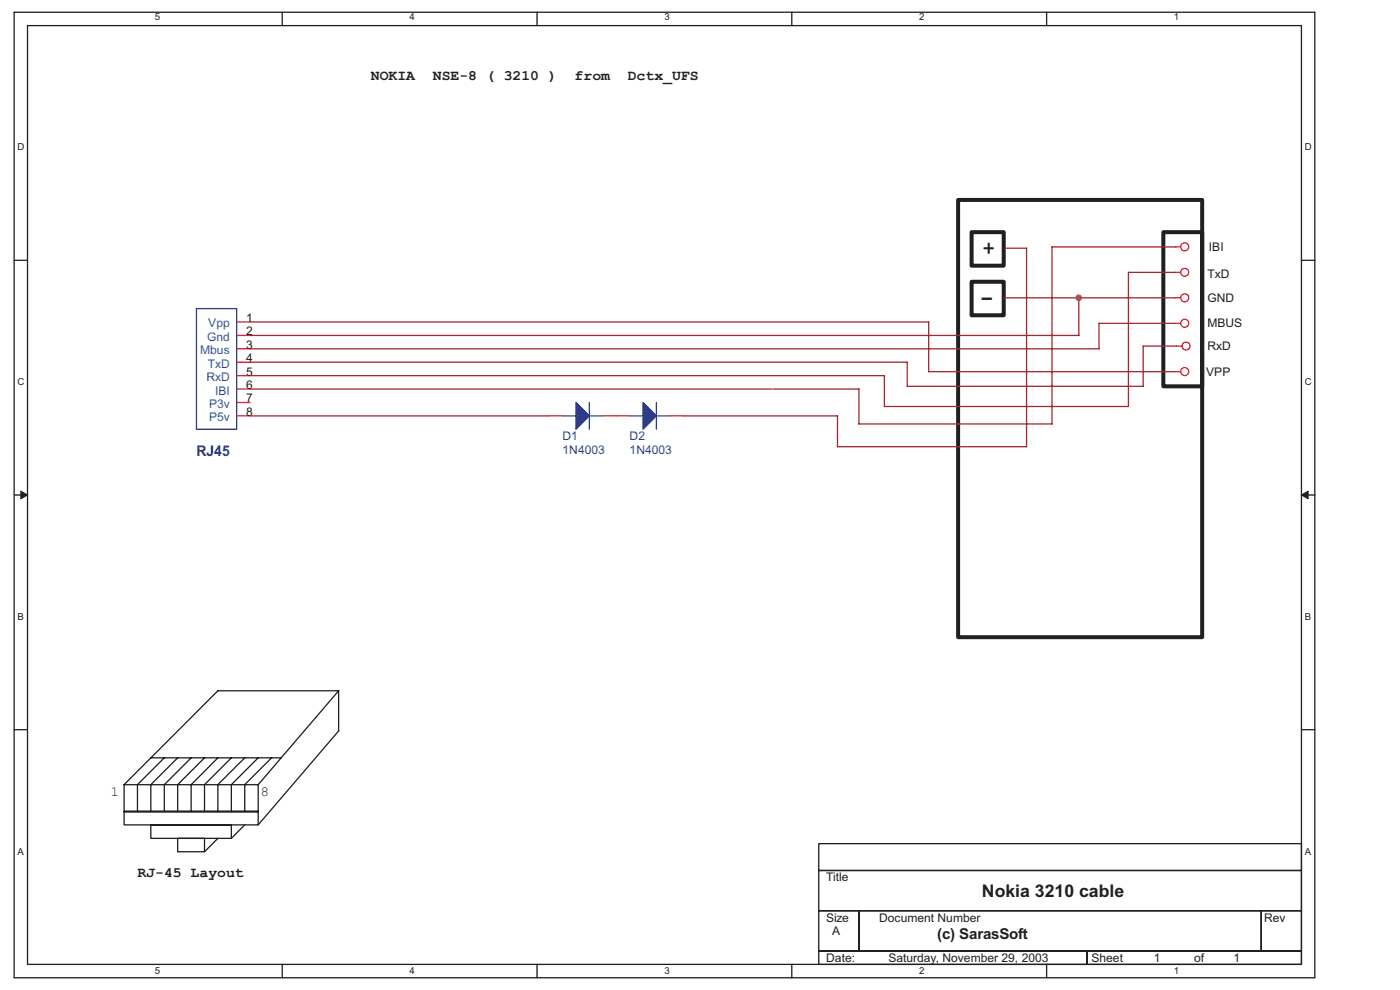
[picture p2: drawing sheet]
<svg xmlns="http://www.w3.org/2000/svg" width="297mm" height="210mm" viewBox="0 0 297 210" stroke-linecap="round" stroke-linejoin="round" font-family="sans-serif">
<path d="M3 2.6h275.9v204.8h-275.9zM5.8 5.4h270.3v199.2h-270.3z" fill="none" stroke="#231f20" stroke-width=".28"/>
<g fill="#fff">
<path d="M32.8 2.9h1.2v2.3h-1.2z"/>
<path d="M32.8 204.8h1.2v2.3h-1.2z"/>
</g>
<path d="M59.9 2.6v2.8M59.9 204.6v2.8" fill="none" stroke="#231f20" stroke-width=".28"/>
<g fill="#fff">
<path d="M86.9 2.9h1.1v2.3h-1.1z"/>
<path d="M86.9 204.8h1.1v2.3h-1.1z"/>
</g>
<path d="M113.9 2.6v2.8M113.9 204.6v2.8" fill="none" stroke="#231f20" stroke-width=".28"/>
<g fill="#fff">
<path d="M140.9 2.9h1.2v2.3h-1.2z"/>
<path d="M140.9 204.8h1.2v2.3h-1.2z"/>
</g>
<path d="M168 2.6v2.8M168 204.6v2.8" fill="none" stroke="#231f20" stroke-width=".28"/>
<g fill="#fff">
<path d="M195 2.9h1.1v2.3h-1.1z"/>
<path d="M195 204.8h1.1v2.3h-1.1z"/>
</g>
<path d="M222 2.6v2.8M222 204.6v2.8" fill="none" stroke="#231f20" stroke-width=".28"/>
<g fill="#fff">
<path d="M249 2.9h1.2v2.3h-1.2z"/>
<path d="M249 204.8h1.2v2.3h-1.2z"/>
<path d="M3.7 30.3h1.5v2.3h-1.5z"/>
<path d="M276.8 30.3h1.5v2.3h-1.5z"/>
<path d="M3.7 80.1h1.5v2.3h-1.5z"/>
<path d="M276.8 80.1h1.5v2.3h-1.5z"/>
</g>
<path d="M3 55.2h2.8M276.1 55.2h2.8" fill="none" stroke="#231f20" stroke-width=".28"/>
<g fill="#fff">
<path d="M3.7 129.9h1.4v2.3h-1.4z"/>
<path d="M276.8 129.9h1.4v2.3h-1.4z"/>
</g>
<path d="M3 105h2.8M276.1 105h2.8" fill="none" stroke="#231f20" stroke-width=".28"/>
<g fill="#231f20" stroke="#231f20" stroke-width=".21">
<path d="M4.4 104.2l1.4 .8-1.4 .8z" fill-rule="evenodd"/>
<path d="M276.1 105l1.4-.8v1.6z" fill-rule="evenodd"/>
</g>
<g fill="#fff">
<path d="M3.7 179.7h1.4v2.3h-1.4z"/>
<path d="M276.8 179.7h1.4v2.3h-1.4z"/>
</g>
<g fill="none" stroke="#231f20" stroke-width=".28">
<path d="M3 154.8h2.8M46.2 146.5h25.7M46.2 146.5l-19.9 19.9M71.8 146.5v8.6M71.9 155l-17.1 20M71.9 146.5l-17.1 19.9M276.1 154.8h2.8M26.3 172.1h28.5h-28.5h28.5v2.9h-28.5zM26.3 166.4v5.8l28.5-.1v-5.7M26.3 166.4h28.5M32 175h17.1v2.8h-17.1zM32 160.8h27.6"/>
<path d="M34.9 160.7l-5.7 5.7v5.8M37.7 177.8h5.7v2.9h-5.7zM37.7 160.7l-5.7 5.7v5.8M40.6 160.7l-5.7 5.7v5.8M43.4 160.7l-5.7 5.7v5.8M46.2 160.7l-5.7 5.7v5.8M46.2 177.8l-2.8 2.9M49.1 160.7l-5.7 5.7v5.8M51.9 160.7l-5.7 5.7v5.8M51.9 175l-2.8 2.8M54.8 160.7l-5.7 5.7v5.8M57.6 160.7l-5.7 5.7v5.8"/>
<path d="M173.7 179h102.4v5.7h-102.4zM173.7 184.7h102.4v8.5h-102.4zM173.7 193.2h8.5v8.5h-8.5zM182.2 193.2h85.4v8.5h-85.4zM267.6 193.2h8.5v8.5h-8.5zM173.7 201.7h56.9v2.9h-56.9zM230.6 201.7h45.5v2.9h-45.5z"/>
</g>
<path d="M203.3 42.4h51.7v92.8h-51.7zM206.1 49.2h6.8v7.2h-6.8zM206.1 59.8h6.8v7.1h-6.8zM246.8 49.2h8.2v32.8h-8.2z" fill="none" stroke="#231f20" stroke-width=".85"/>
<g fill="none" stroke="#ee2028" stroke-width=".28">
<path d="M249.3 52.4h1.2M249.3 57.8h1.2M50.2 68.3h2.9M50.2 71.2h2.9M50.2 74h2.9M50.2 76.8h2.9M50.2 79.7h2.9M249.3 63.2h1.2M249.3 68.6h1.2M249.3 78.8h1.2M249.6 73.4h1.2M50.2 88.2h2.9"/>
<path d="M50.2 82.5h2.9M50.2 85.4h2.9M116.5 88.2h2.9M127.9 88.2h5.7M142.1 88.2h2.8"/>
<circle cx="251.3" cy="52.4" r=".85"/>
<circle cx="251.3" cy="57.8" r=".84"/>
<circle cx="251.3" cy="63.2" r=".85"/>
<circle cx="251.3" cy="68.6" r=".85"/>
<circle cx="251.3" cy="78.8" r=".85"/>
<circle cx="251.6" cy="73.4" r=".84"/>
</g>
<g fill="#2c3695" stroke="#2c3695" stroke-width=".28">
<path d="M136.4 85.4l2.8 2.8-2.8 2.9z" fill-rule="evenodd"/>
<path d="M122.2 85.4l2.8 2.8-2.8 2.9z" fill-rule="evenodd"/>
</g>
<path d="M41.7 65.5h8.5v25.6h-8.5zM119.4 88.2h2.8M125 88.2h2.9M125 85.4v5.7M133.6 88.2h2.8M139.2 85.4v5.7M139.2 88.2h2.9" fill="none" stroke="#2c3695" stroke-width=".28"/>
<g fill="none" stroke="#a22934" stroke-width=".28">
<path d="M213.2 52.7h4.6M217.8 52.6v42.2M223.2 52.4v37.5l-41 .1v-7.5h-18.2M223.2 52.4h26.2M249.4 57.8h-10v28.4h-51.8v-6.5h-134.5M53.1 76.8h139.4v5.2M53.1 68.3h143.9v10.6l52.4-.1M53.1 71.2h175.8M212.9 63.2h36.5M228.9 63.2v8M249.4 68.6h-16.3l.1 5.4h-180.1M249.7 73.4h-7.2v8.6h-50"/>
<path d="M53.1 88.2h63.4M53.1 82.5h110.6M144.9 88.2h32.8v6.6h40.1"/>
</g>
<circle cx="228.9" cy="63.2" r=".57" fill="#b6218b" stroke="#b6218b" stroke-width=".28"/>
<text font-size="5.4" fill="#231f20" x="207.8" y="64.8">-</text>
<text font-size="4.3" fill="#231f20" x="208.5" y="54">+</text>
<text font-size="3.7" fill="#231f20" x="208.3" y="190.4">Nokia 3210 cable</text>
<text font-size="3.2" fill="#231f20" x="198.8" y="199.2">(c) SarasSoft</text>
<text font-size="3.1" fill="#2e3090" x="41.7" y="96.8">RJ45</text>
<g font-size="3" fill="#231f20">
<text x="78.7" y="16.9">NOKIA</text>
<text x="91.8" y="16.9">NSE-8 ( 3210 )</text>
<text x="121.9" y="16.9">from</text>
<text x="133.2" y="16.9">Dctx_UFS</text>
<text x="23.5" y="168.9">1</text>
<text x="55.2" y="168.9">8</text>
<text x="29.2" y="186.1">RJ-45 Layout</text>
</g>
<g font-size="2.5" fill="#231f20">
<text x="256.5" y="53.2">IBI</text>
<text x="256.2" y="58.9">TxD</text>
<text x="256.2" y="64.1">GND</text>
<text x="52.2" y="68.3">1</text>
<text x="52.2" y="71.1">2</text>
<text x="256.2" y="69.5">MBUS</text>
<text x="52.2" y="74">3</text>
<text x="52.2" y="76.8">4</text>
<text x="256.2" y="74.3">RxD</text>
<text x="52.2" y="79.7">5</text>
<text x="52.2" y="82.5">6</text>
<text x="255.9" y="79.7">VPP</text>
<text x="52.2" y="85.4">7</text>
<text x="52.2" y="88.2">8</text>
<text x="175.3" y="187">Title</text>
<text x="175.3" y="195.5">Size</text>
<text x="186.5" y="195.5">Document Number</text>
<text x="268.2" y="195.5">Rev</text>
<text x="176.5" y="198.3">A</text>
<text x="175.3" y="204">Date:</text>
<text x="188.5" y="204">Saturday, November 29, 2003</text>
<text x="231.6" y="204">Sheet</text>
<text x="244.8" y="204">1</text>
<text x="253.3" y="204">of</text>
<text x="261.7" y="204">1</text>
</g>
<g font-size="2.5" fill="#14589f">
<text x="44.2" y="69.5">Vpp</text>
<text x="42.5" y="75.2">Mbus</text>
<text x="43.9" y="72.3">Gnd</text>
<text x="44.1" y="78">TxD</text>
<text x="43.8" y="80.8">RxD</text>
<text x="45.6" y="83.7">IBI</text>
<text x="44.3" y="86.5">P3v</text>
<text x="44.3" y="89.4">P5v</text>
</g>
<g font-size="2.5" fill="#2e3090">
<text x="119.4" y="93.4">D1</text>
<text x="133.6" y="93.4">D2</text>
<text x="119.4" y="96.2">1N4003</text>
<text x="133.6" y="96.2">1N4003</text>
</g>
<g font-size="2" fill="#231f20">
<text x="32.8" y="4.3">5</text>
<text x="86.9" y="4.3">4</text>
<text x="140.9" y="4.3">3</text>
<text x="195" y="4.3">2</text>
<text x="249" y="4.3">1</text>
<text x="3.7" y="31.8">D</text>
<text x="276.8" y="31.8">D</text>
<text x="3.7" y="81.7">C</text>
<text x="276.8" y="81.7">C</text>
<text x="3.7" y="131.6">B</text>
<text x="276.8" y="131.6">B</text>
<text x="3.7" y="181.5">A</text>
<text x="276.8" y="181.5">A</text>
<text x="32.8" y="206.7">5</text>
<text x="86.9" y="206.7">4</text>
<text x="140.9" y="206.7">3</text>
<text x="195" y="206.7">2</text>
<text x="249" y="206.7">1</text>
</g>
</svg>
